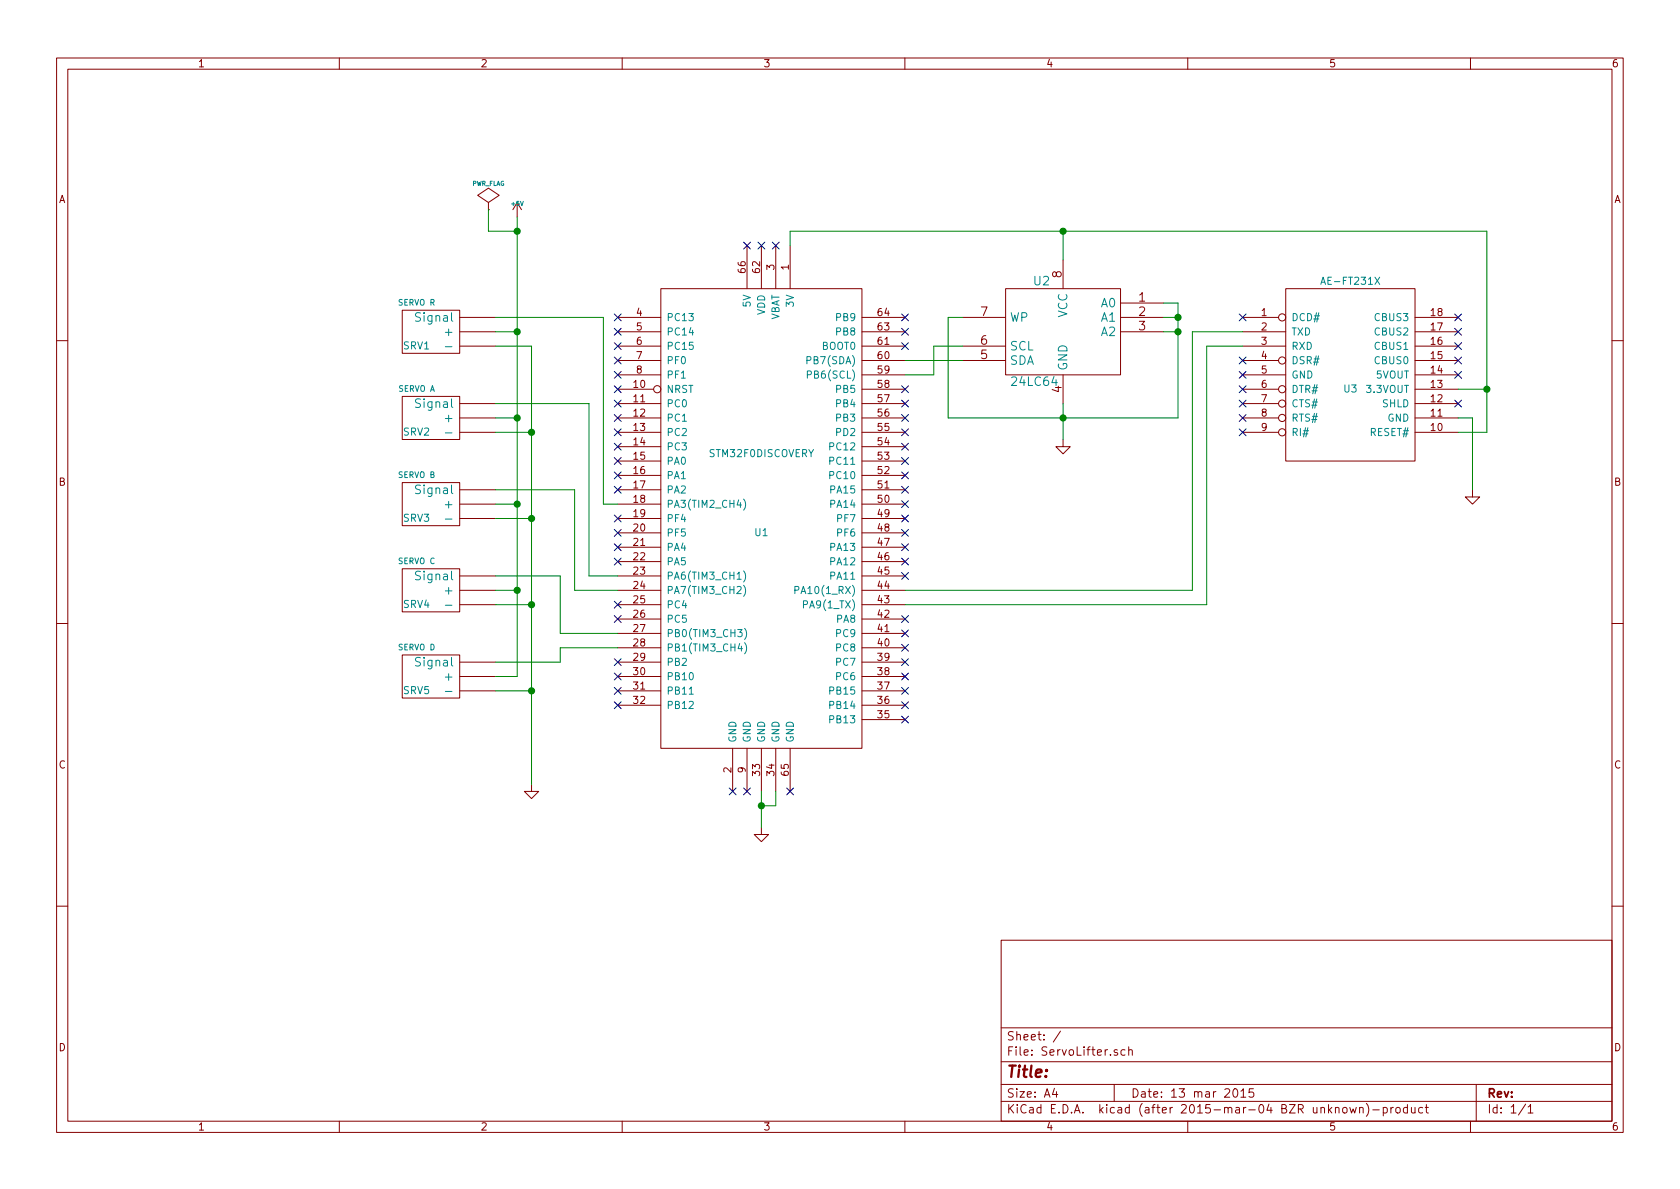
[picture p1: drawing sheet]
EESchema Schematic File Version 2
LIBS:STM32
LIBS:AE-FT231X
LIBS:power
LIBS:device
LIBS:transistors
LIBS:conn
LIBS:linear
LIBS:regul
LIBS:74xx
LIBS:cmos4000
LIBS:adc-dac
LIBS:memory
LIBS:xilinx
LIBS:special
LIBS:microcontrollers
LIBS:dsp
LIBS:microchip
LIBS:analog_switches
LIBS:motorola
LIBS:texas
LIBS:intel
LIBS:audio
LIBS:interface
LIBS:digital-audio
LIBS:philips
LIBS:display
LIBS:cypress
LIBS:siliconi
LIBS:opto
LIBS:atmel
LIBS:contrib
LIBS:valves
EELAYER 25 0
EELAYER END
$Descr A4 11693 8268
encoding utf-8
Sheet 1 1
Title ""
Date "13 mar 2015"
Rev ""
Comp ""
Comment1 ""
Comment2 ""
Comment3 ""
Comment4 ""
$EndDescr
$Comp
L STM32F0DISCOVERY U1
U 1 1
P 5300 3600
F 0 "U1" H 5300 3500 50  0000 C CNN
F 1 "STM32F0DISCOVERY" H 5300 4050 50  0000 C CNN
F 2 "MODULE" H 5300 3600 50  0001 C CNN
F 3 "" H 5300 3600 50  0001 C CNN
	1    5300 3600
	1    0    0    -1  
$EndComp
$Comp
L AE-FT231X U3
U 1 1
P 9400 2600
F 0 "U3" H 9400 2500 50  0000 C CNN
F 1 "AE-FT231X" H 9400 3250 50  0000 C CNN
F 2 "MODULE" H 9400 2600 50  0001 C CNN
F 3 "http://akizukidenshi.com/catalog/g/gK-06894/" H 9400 2600 50  0001 C CNN
	1    9400 2600
	1    0    0    -1  
$EndComp
NoConn ~ 10150 2200
NoConn ~ 10150 2300
NoConn ~ 10150 2400
NoConn ~ 10150 2500
NoConn ~ 10150 2800
NoConn ~ 10150 2600
NoConn ~ 8650 2200
NoConn ~ 8650 2500
NoConn ~ 8650 2700
NoConn ~ 8650 2800
NoConn ~ 8650 2900
NoConn ~ 8650 3000
$Comp
L GND #PWR01
U 1 1
P 10250 3400
F 0 "#PWR01" H 10250 3400 30  0001 C CNN
F 1 "GND" H 10250 3330 30  0001 C CNN
F 2 "" H 10250 3400 60  0000 C CNN
F 3 "" H 10250 3400 60  0000 C CNN
	1    10250 3400
	1    0    0    -1  
$EndComp
$Comp
L GND #PWR02
U 1 1
P 5300 5750
F 0 "#PWR02" H 5300 5750 30  0001 C CNN
F 1 "GND" H 5300 5680 30  0001 C CNN
F 2 "" H 5300 5750 60  0000 C CNN
F 3 "" H 5300 5750 60  0000 C CNN
	1    5300 5750
	1    0    0    -1  
$EndComp
$Comp
L SERVO SRV2
U 1 1
P 3100 2900
F 0 "SRV2" H 3300 2800 50  0000 C CNN
F 1 "SERVO A" H 3300 3100 40  0000 C CNN
F 2 "~" H 3100 2900 60  0000 C CNN
F 3 "~" H 3100 2900 60  0000 C CNN
	1    3100 2900
	-1   0    0    -1  
$EndComp
$Comp
L SERVO SRV3
U 1 1
P 3100 3500
F 0 "SRV3" H 3300 3400 50  0000 C CNN
F 1 "SERVO B" H 3300 3700 40  0000 C CNN
F 2 "~" H 3100 3500 60  0000 C CNN
F 3 "~" H 3100 3500 60  0000 C CNN
	1    3100 3500
	-1   0    0    -1  
$EndComp
$Comp
L SERVO SRV4
U 1 1
P 3100 4100
F 0 "SRV4" H 3300 4000 50  0000 C CNN
F 1 "SERVO C" H 3300 4300 40  0000 C CNN
F 2 "~" H 3100 4100 60  0000 C CNN
F 3 "~" H 3100 4100 60  0000 C CNN
	1    3100 4100
	-1   0    0    -1  
$EndComp
$Comp
L SERVO SRV5
U 1 1
P 3100 4700
F 0 "SRV5" H 3300 4600 50  0000 C CNN
F 1 "SERVO D" H 3300 4900 40  0000 C CNN
F 2 "~" H 3100 4700 60  0000 C CNN
F 3 "~" H 3100 4700 60  0000 C CNN
	1    3100 4700
	-1   0    0    -1  
$EndComp
$Comp
L SERVO SRV1
U 1 1
P 3100 2300
F 0 "SRV1" H 3300 2200 50  0000 C CNN
F 1 "SERVO R" H 3300 2500 40  0000 C CNN
F 2 "~" H 3100 2300 60  0000 C CNN
F 3 "~" H 3100 2300 60  0000 C CNN
	1    3100 2300
	-1   0    0    -1  
$EndComp
$Comp
L +5V #PWR03
U 1 1
P 3600 1500
F 0 "#PWR03" H 3600 1590 20  0001 C CNN
F 1 "+5V" H 3600 1590 30  0000 C CNN
F 2 "" H 3600 1500 60  0000 C CNN
F 3 "" H 3600 1500 60  0000 C CNN
	1    3600 1500
	1    0    0    -1  
$EndComp
$Comp
L GND #PWR04
U 1 1
P 3700 5450
F 0 "#PWR04" H 3700 5450 30  0001 C CNN
F 1 "GND" H 3700 5380 30  0001 C CNN
F 2 "" H 3700 5450 60  0000 C CNN
F 3 "" H 3700 5450 60  0000 C CNN
	1    3700 5450
	1    0    0    -1  
$EndComp
NoConn ~ 5200 1700
NoConn ~ 5300 1700
NoConn ~ 5400 1700
NoConn ~ 4300 2200
NoConn ~ 4300 2300
NoConn ~ 4300 2400
NoConn ~ 4300 2500
NoConn ~ 4300 2600
NoConn ~ 4300 2700
NoConn ~ 4300 2800
NoConn ~ 4300 2900
NoConn ~ 4300 3000
NoConn ~ 4300 3200
NoConn ~ 4300 3300
NoConn ~ 4300 3400
NoConn ~ 4300 3600
NoConn ~ 4300 3700
NoConn ~ 4300 3800
NoConn ~ 4300 3900
NoConn ~ 4300 4200
NoConn ~ 4300 4300
NoConn ~ 4300 4600
NoConn ~ 4300 4700
NoConn ~ 4300 4800
NoConn ~ 4300 4900
NoConn ~ 5100 5500
NoConn ~ 5200 5500
NoConn ~ 5500 5500
NoConn ~ 6300 5000
NoConn ~ 6300 4900
NoConn ~ 6300 4800
NoConn ~ 6300 4700
NoConn ~ 6300 4600
NoConn ~ 6300 4500
NoConn ~ 6300 4400
NoConn ~ 6300 4300
NoConn ~ 6300 4000
NoConn ~ 6300 3900
NoConn ~ 6300 3800
NoConn ~ 6300 3700
NoConn ~ 6300 3600
NoConn ~ 6300 3500
NoConn ~ 6300 3400
NoConn ~ 6300 3300
NoConn ~ 6300 3200
NoConn ~ 6300 3100
NoConn ~ 6300 3000
NoConn ~ 6300 2900
NoConn ~ 6300 2800
NoConn ~ 6300 2700
NoConn ~ 6300 2400
NoConn ~ 6300 2300
NoConn ~ 6300 2200
NoConn ~ 4300 3100
$Comp
L 24C16 U2
U 1 1
P 7400 2300
F 0 "U2" H 7550 2650 60  0000 C CNN
F 1 "24LC64" H 7600 1950 60  0000 C CNN
F 2 "" H 7400 2300 60  0000 C CNN
F 3 "" H 7400 2300 60  0000 C CNN
	1    7400 2300
	-1   0    0    -1  
$EndComp
$Comp
L GND #PWR05
U 1 1
P 7400 3050
F 0 "#PWR05" H 7400 3050 30  0001 C CNN
F 1 "GND" H 7400 2980 30  0001 C CNN
F 2 "" H 7400 3050 60  0000 C CNN
F 3 "" H 7400 3050 60  0000 C CNN
	1    7400 3050
	1    0    0    -1  
$EndComp
$Comp
L PWR_FLAG #FLG06
U 1 1
P 3400 1450
F 0 "#FLG06" H 3400 1545 30  0001 C CNN
F 1 "PWR_FLAG" H 3400 1630 30  0000 C CNN
F 2 "" H 3400 1450 60  0000 C CNN
F 3 "" H 3400 1450 60  0000 C CNN
	1    3400 1450
	1    0    0    -1  
$EndComp
NoConn ~ 8650 2600
Wire Wire Line
	5500 1700 5500 1600
Wire Wire Line
	5500 1600 7400 1600
Wire Wire Line
	7400 1600 10350 1600
Wire Wire Line
	10350 1600 10350 2700
Wire Wire Line
	10350 2700 10350 3000
Wire Wire Line
	10350 2700 10150 2700
Wire Wire Line
	10350 3000 10150 3000
Connection ~ 10350 2700
Wire Wire Line
	10150 2900 10250 2900
Wire Wire Line
	10250 2900 10250 3400
Wire Wire Line
	6300 4200 8400 4200
Wire Wire Line
	8400 4200 8400 2400
Wire Wire Line
	8400 2400 8650 2400
Wire Wire Line
	6300 4100 8300 4100
Wire Wire Line
	8300 4100 8300 2300
Wire Wire Line
	8300 2300 8650 2300
Wire Wire Line
	5300 5500 5300 5600
Wire Wire Line
	5300 5600 5300 5750
Wire Wire Line
	5400 5500 5400 5600
Wire Wire Line
	5400 5600 5300 5600
Connection ~ 5300 5600
Wire Wire Line
	3600 1500 3600 1600
Wire Wire Line
	3600 1600 3600 2300
Wire Wire Line
	3600 2300 3600 2900
Wire Wire Line
	3600 2900 3600 3500
Wire Wire Line
	3600 3500 3600 4100
Wire Wire Line
	3600 4100 3600 4700
Wire Wire Line
	3600 4700 3450 4700
Wire Wire Line
	3450 4100 3600 4100
Connection ~ 3600 4100
Wire Wire Line
	3450 3500 3600 3500
Connection ~ 3600 3500
Wire Wire Line
	3450 2900 3600 2900
Connection ~ 3600 2900
Wire Wire Line
	3700 2400 3700 3000
Wire Wire Line
	3700 3000 3700 3600
Wire Wire Line
	3700 3600 3700 4200
Wire Wire Line
	3700 4200 3700 4800
Wire Wire Line
	3700 4800 3700 5450
Wire Wire Line
	3450 3000 3700 3000
Wire Wire Line
	3450 3600 3700 3600
Connection ~ 3700 3600
Wire Wire Line
	3450 4200 3700 4200
Connection ~ 3700 4200
Wire Wire Line
	3450 4800 3700 4800
Connection ~ 3700 4800
Wire Wire Line
	3450 2400 3700 2400
Connection ~ 3700 3000
Wire Wire Line
	3450 2300 3600 2300
Connection ~ 3600 2300
Wire Wire Line
	3450 2200 4200 2200
Wire Wire Line
	4200 2200 4200 3500
Wire Wire Line
	4200 3500 4300 3500
Wire Wire Line
	3450 2800 4100 2800
Wire Wire Line
	4100 2800 4100 4000
Wire Wire Line
	4100 4000 4300 4000
Wire Wire Line
	3450 3400 4000 3400
Wire Wire Line
	4000 3400 4000 4100
Wire Wire Line
	4000 4100 4300 4100
Wire Wire Line
	3450 4000 3900 4000
Wire Wire Line
	3900 4000 3900 4400
Wire Wire Line
	3900 4400 4300 4400
Wire Wire Line
	3450 4600 3900 4600
Wire Wire Line
	3900 4600 3900 4500
Wire Wire Line
	3900 4500 4300 4500
Wire Wire Line
	6300 2500 6700 2500
Wire Wire Line
	6300 2600 6500 2600
Wire Wire Line
	6500 2600 6500 2400
Wire Wire Line
	6500 2400 6700 2400
Wire Wire Line
	7400 2800 7400 2900
Wire Wire Line
	7400 2900 7400 3050
Wire Wire Line
	7400 1800 7400 1600
Connection ~ 7400 1600
Wire Wire Line
	6700 2200 6600 2200
Wire Wire Line
	6600 2200 6600 2900
Wire Wire Line
	6600 2900 7400 2900
Wire Wire Line
	7400 2900 8200 2900
Connection ~ 7400 2900
Wire Wire Line
	8100 2100 8200 2100
Wire Wire Line
	8200 2100 8200 2200
Wire Wire Line
	8200 2200 8200 2300
Wire Wire Line
	8200 2300 8200 2900
Wire Wire Line
	8100 2300 8200 2300
Connection ~ 8200 2300
Wire Wire Line
	8100 2200 8200 2200
Connection ~ 8200 2200
Wire Wire Line
	3400 1450 3400 1600
Connection ~ 3600 1600
Wire Wire Line
	3400 1600 3600 1600
$EndSCHEMATC
